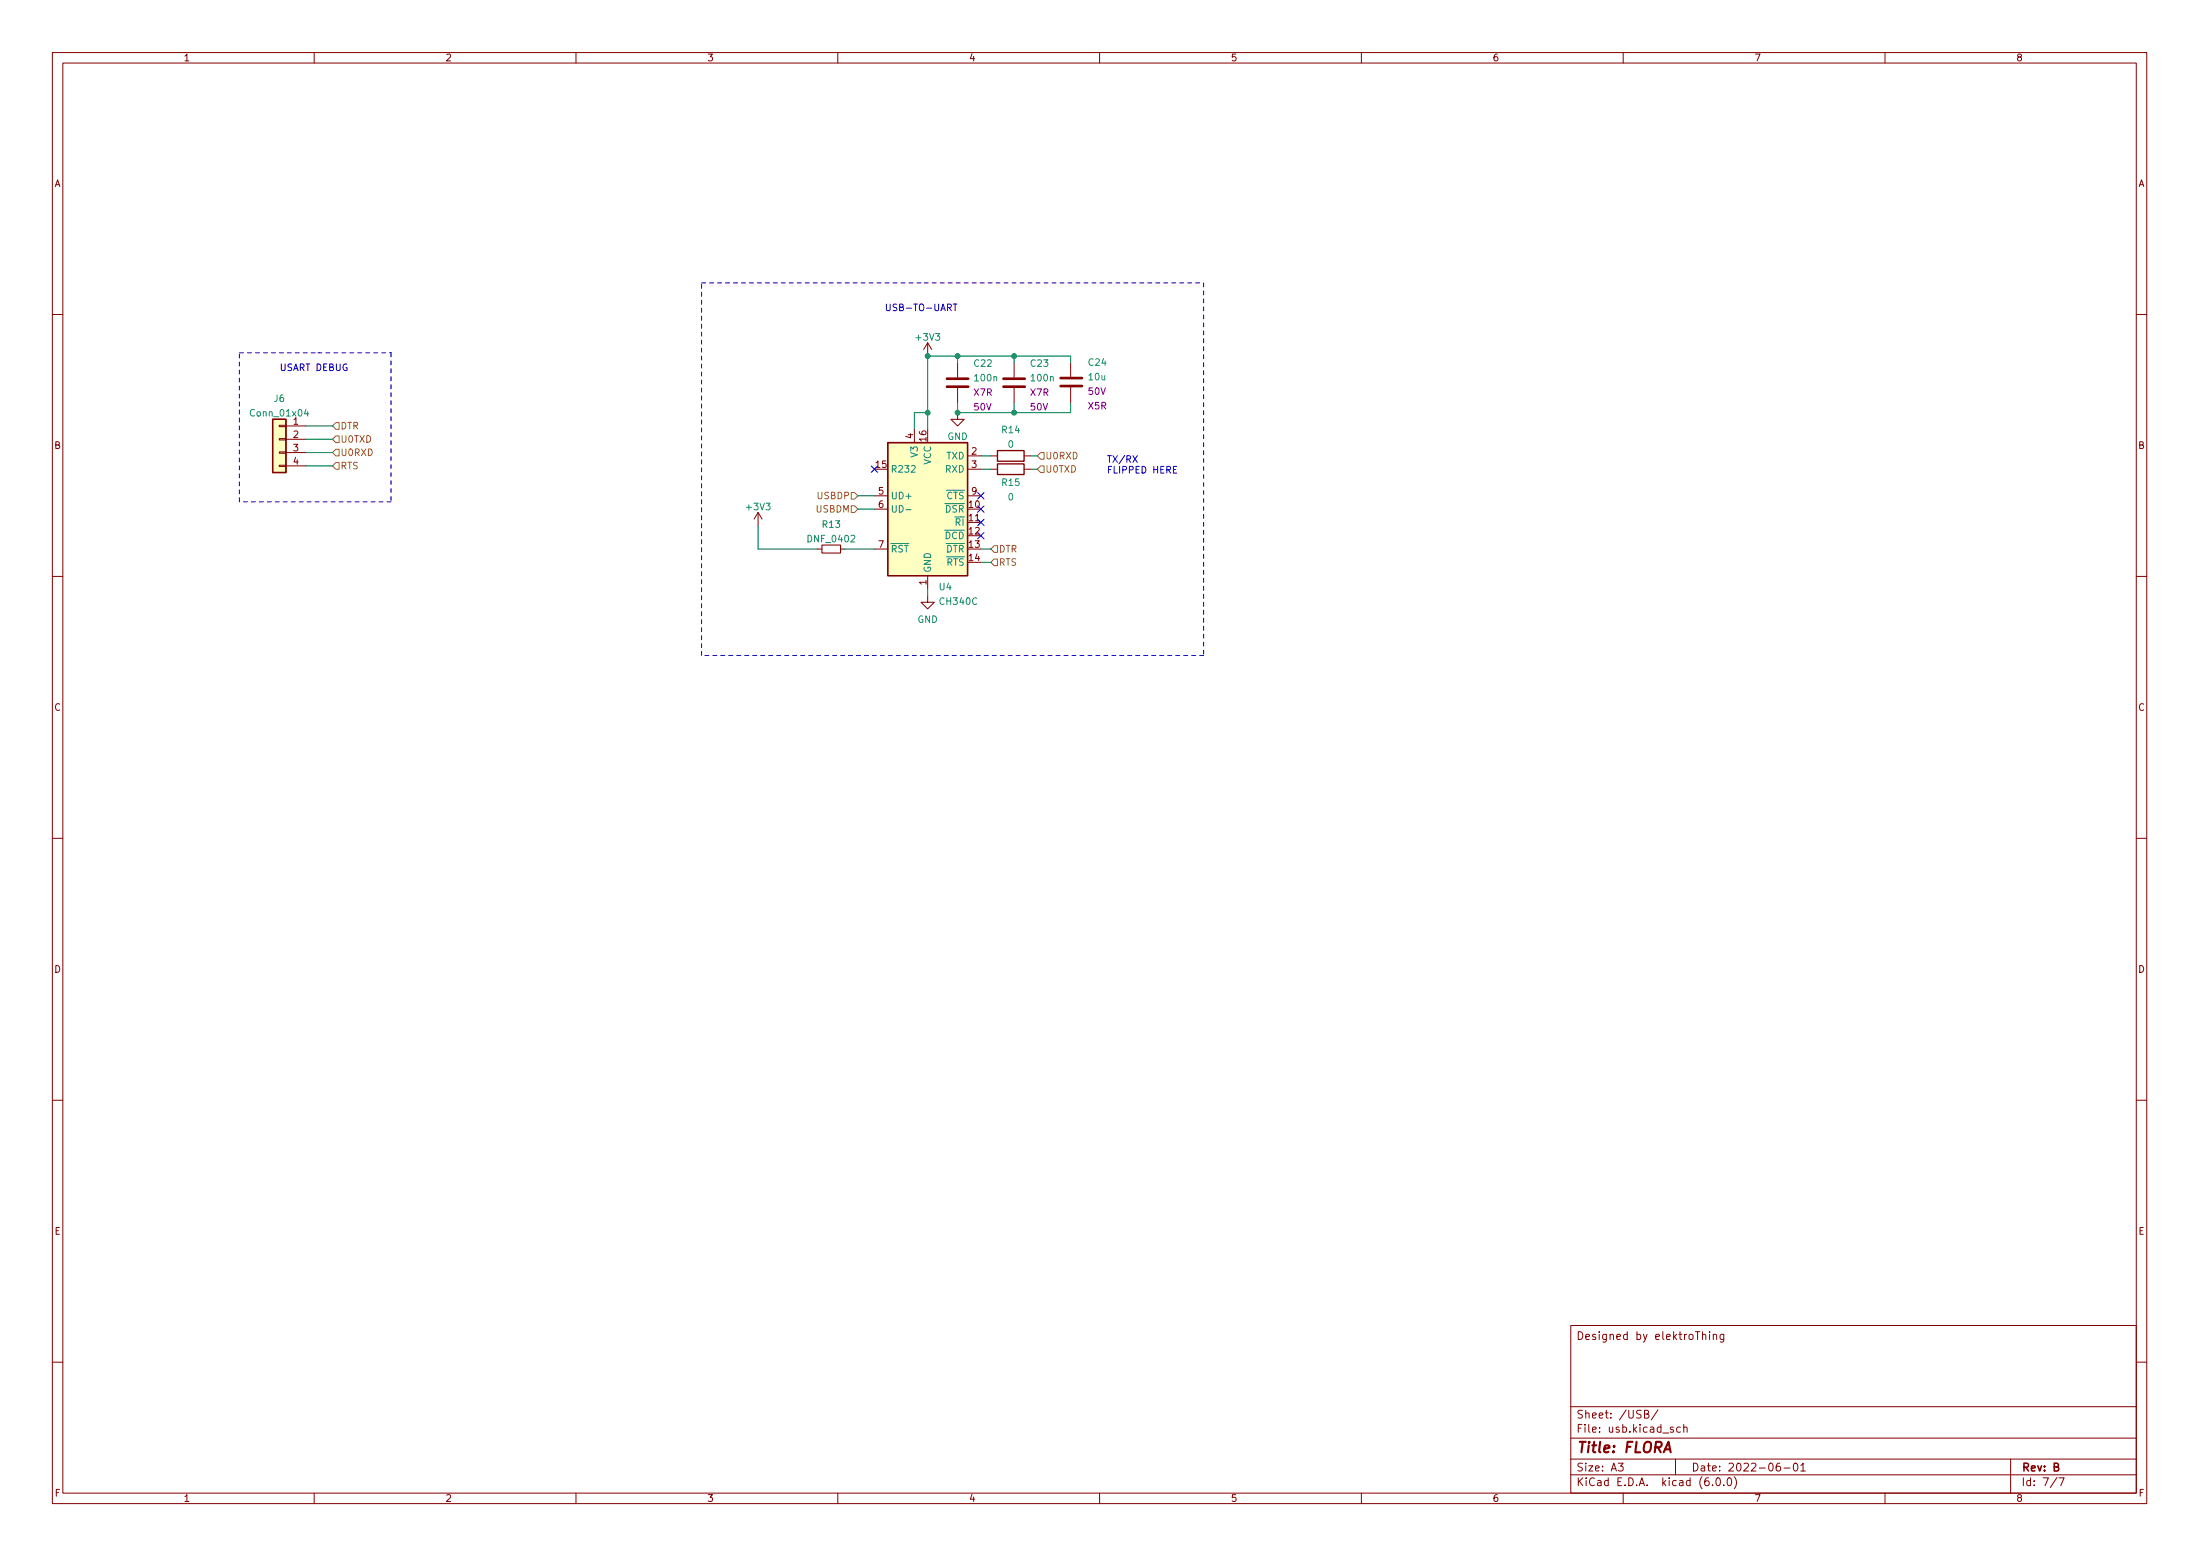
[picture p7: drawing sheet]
<svg xmlns="http://www.w3.org/2000/svg" width="420mm" height="297mm" viewBox="0 0 420 297" stroke-linecap="round" stroke-linejoin="round" font-family="sans-serif">
<g fill="none" stroke="#840000" stroke-width=".19">
<path d="M10 10h400v277h-400zM12 12h396v273h-396zM60 10v2M110 10v2M160 10v2M210 10v2M260 10v2M310 10v2M360 10v2M10 60h2M177.2 65.4l-.8 1.3M177.2 65.4v2.6"/>
<path d="M177.2 65.4l.7 1.3M182.9 78.8v1.2h-1.3l1.3 1.3 1.2-1.3h-1.2M182.9 69.3v2.7M182.9 74.1v2.8M193.7 69.3v2.7M193.7 74.1v2.8M204.5 69.3v2.7M204.5 73.9v3M408 60h2M53.3 88.8h1.3v.3h-1.3zM53.3 86.3h1.3v.2h-1.3zM53.3 83.7h1.3v.3h-1.3z"/>
<path d="M53.3 81.2h1.3v.2h-1.3zM54.6 81.3h3.8M54.6 83.9h3.8M54.6 86.4h3.8M54.6 88.9h3.8M144.8 97.8l-.8 1.3M144.8 97.8v2.6M144.8 97.8l.7 1.3M167 94.7h2.5M167 97.2h2.5M174.6 82v2.5M184.8 99.7h2.5"/>
<path d="M184.8 87h2.5M184.8 89.6h2.5M184.8 94.7h2.5M189.2 87h1.3M189.2 89.6h1.3M195.6 87h1.2M195.6 89.6h1.2M10 110h2M156.2 104.8h.8M160.5 104.8h.8M167 104.8h2.5M177.2 113.7v1.3h1.2l-1.2 1.2-1.3-1.2h1.3"/>
<path d="M177.2 109.9v2.5M408 110h2M10 160h2M408 160h2M10 210h2M408 210h2M300 253h108v32h-108zM325.1 254.9l.3-.2 .3 .1 .1 .9M326.5 254.2v.2M326.5 254.7v1M327.2 254.9l.2-.2 .4 .1 .1 .9M327.2 254.7v1"/>
<path d="M329.2 254.7v1.2l-.3 .3-.3-.1M329.2 254.8l-.4-.1-.3 .3 .1 .6h.6M10 260h2M300 278.5h108M300 274.5h108M300 268.5h108M309.1 279.3h.9l-.5 .6 .4 .1v.7l-.2 .1-.6-.1M314.1 269.9h.6l.2-.3-.2-.3-.6-.1v1.5h.5l.3-.3a.39 .39 0 0 0-.3-.5M316.6 269.1l-1.2 2M319.6 272.5l-.4-.1-.2 .2 .1 .2 .5 .2v.3h-.6M320 278.5v3M320.9 272.5l-.4-.1-.3 .3 .1 .6h.6"/>
<path d="M321.6 272.6l.2-.2 .3 .1 .1 .9M321.6 271.9v1.5M339.9 279.3a.6 .6 0 0 0-.7 .7v.5l.2 .2 .4 .1 .2-.1 .1-.5-.2-.2-.4-.1-.3 .3M342.7 279.4l.2-.1a.8 .8 0 0 1 .5 .8 .8 .8 0 0 1-.5 .7 1 1 0 0 1-.2-1.4zM343.9 279.7l.5-.4v1.5M384 278.5v6.5M408 260h2M60 285v2M110 285v2M160 285v2M210 285v2M260 285v2"/>
<path d="M300 281.5h108M310 285v2M327.1 283.5v.1M327.9 282.2l.2-.1a.8 .8 0 0 1 .5 .8 .8 .8 0 0 1-.5 .7 1 1 0 0 1-.2-1.4zM329.2 283.5v.1M330.1 282.2l.1-.1a.8 .8 0 0 1 .5 .8 .8 .8 0 0 1-.5 .7 1 1 0 0 1-.1-1.4zM331.2 281.9a1.72 1.72 0 0 1 0 2.3M340.7 280.2h1.2M343.9 280.8h.9M360 285v2M392.9 282l-1.3 2M393.2 282.1h1l-.6 1.5"/>
</g>
<path d="M317.7 277.2l1-2 .4 2M318 276.7h1" fill="none" stroke="#840000" stroke-width=".4"/>
<path d="M157 104h3.5v1.6h-3.5z" fill="none" stroke="#840000" stroke-width=".2"/>
<g fill="#ffffc2" stroke="#ffffc2" stroke-width=".19">
<path d="M169.5 84.5h15.3v25.4h-15.3z"/>
<path d="M52.1 80h2.5v10.2h-2.5z"/>
</g>
<path d="M52.1 80h2.5v10.2h-2.5zM169.5 84.5h15.3v25.4h-15.3zM190.5 86h5.1v2h-5.1zM190.5 88.6h5.1v2h-5.1z" fill="none" stroke="#840000" stroke-width=".25"/>
<path d="M58.5 78.1l-.4 .9h.8M58.8 78.6v.8M173 97.3h1" fill="none" stroke="#008484" stroke-width=".19"/>
<path d="M180.8 73.8h4.1M180.8 72.3h4.1M191.6 73.8h4.1M191.6 72.3h4.1M202.6 73.7h4M202.6 72.2h4" fill="none" stroke="#840000" stroke-width=".51"/>
<path d="M64.1 85.8h.7v1.2h-.7l-.6-.6zM64.1 83.2h.7v1.3h-.7l-.6-.6zM64.1 88.3h.7v1.3h-.7l-.6-.7zM64.1 80.7h.7v1.3h-.7l-.6-.7zM162.6 94h.6l.6 .7-.6 .6h-.6zM162.6 96.6h.6l.6 .6-.6 .6h-.6zM198.8 86.4h.6v1.3h-.6l-.7-.7zM198.8 88.9h.6v1.3h-.6l-.7-.6zM189.2 104.8l.7-.6h.6v1.2h-.6zM189.9 106.7h.6v1.3h-.6l-.7-.6z" fill="none" stroke="#848400" stroke-width=".19"/>
<path d="M181 58.7h.6l.1-.2-.1-.3-.6-.2v1.3M181.3 58.7l.4 .6M182 58h.8M182.4 58v1.3M216.4 87l.8 1.3M217.2 87l-.8 1.3M224.7 89h-.6v1.3h.6" fill="none" stroke="#0000c2" stroke-width=".19"/>
<path d="M134 54h42.5M176.5 54h53.4M229.9 54v71.1M45.7 67.3h15.3M60.7 67.3h14M74.7 67.3v28.5M45.7 95.8v-28.5M74.7 95.8h-29M134 125.1v-71.1M229.9 125.1h-95.9" fill="none" stroke="#0000c2" stroke-width=".19" stroke-dasharray=".8 .8"/>
<g fill="none" stroke="#008400" stroke-width=".19">
<path d="M177.2 78.8h-2.6v3.2M182.9 76.9v1.9h21.6v-1.9M182.9 68v1.3M193.7 68v1.3M193.7 76.9v1.9M204.5 69.3v-1.3h-27.3v14M58.4 83.9h5.1M58.4 81.3h5.1M58.4 86.4h5.1M58.4 88.9h5.1M163.8 94.7h3.2M163.8 97.2h3.2"/>
<path d="M187.3 89.6h1.9M187.3 87h1.9M196.8 89.6h1.3M196.8 87h1.3M144.8 100.4v4.4h11.4M161.3 104.8h5.7M177.2 112.4v1.3M187.3 104.8h1.9M187.3 107.4h1.9"/>
</g>
<path d="M166.4 89l1.2 1.2M167.6 89l-1.2 1.2M186.7 94l1.2 1.3M186.7 99.1l1.2 1.2M186.7 96.6l1.2 1.2M187.9 94l-1.2 1.3M187.9 99.1l-1.2 1.2M187.9 96.6l-1.2 1.2M186.7 101.7l1.2 1.2M187.9 101.7l-1.2 1.2" fill="none" stroke="#000084" stroke-width=".19"/>
<g fill="#008400" stroke="#008400" stroke-width=".19">
<circle cx="182.9" cy="68" r=".46"/>
<circle cx="182.9" cy="78.8" r=".46"/>
<circle cx="177.2" cy="78.8" r=".46"/>
<circle cx="177.2" cy="68" r=".46"/>
<circle cx="193.7" cy="78.8" r=".46"/>
<circle cx="193.7" cy="68" r=".46"/>
</g>
<text font-size="2.8" fill="#840000" x="301" y="277.3">Title: FLORA</text>
<g font-size="2.1" fill="#840000">
<text x="301" y="255.8">Designed by elektroThing</text>
<text x="301" y="273.5">File: usb.kicad_sch</text>
<text x="301" y="270.8">Sheet: /USB/</text>
<text x="301" y="280.9">Size: A3</text>
<text x="323" y="280.9">Date: 2022-06-01</text>
<text x="386" y="280.9">Rev: B</text>
<text x="301" y="283.7">KiCad E.D.A. kicad (6.0.0)</text>
<text x="386" y="283.7">Id: 7/7</text>
</g>
<g font-size="1.8" fill="#840000">
<text x="35" y="11.7">1</text>
<text x="85" y="11.7">2</text>
<text x="135" y="11.7">3</text>
<text x="185" y="11.7">4</text>
<text x="235" y="11.7">5</text>
<text x="285" y="11.7">6</text>
<text x="335" y="11.7">7</text>
<text x="385" y="11.7">8</text>
<text x="10.3" y="35.7">A</text>
<text x="408.3" y="35.7">A</text>
<text x="56" y="81.1">1</text>
<text x="56" y="83.6">2</text>
<text x="174.4" y="83.7" transform="rotate(-90 174.4 83.7)">4</text>
<text x="10.3" y="85.7">B</text>
<text x="56" y="86.1">3</text>
<text x="56" y="88.7">4</text>
<text x="167.3" y="89.3">15</text>
<text x="176.9" y="84.2" transform="rotate(-90 176.9 84.2)">16</text>
<text x="185.6" y="86.8">2</text>
<text x="185.6" y="89.3">3</text>
<text x="408.3" y="85.7">B</text>
<text x="167.8" y="94.4">5</text>
<text x="185.6" y="94.4">9</text>
<text x="167.8" y="96.9">6</text>
<text x="185.1" y="96.9">10</text>
<text x="185.1" y="99.5">11</text>
<text x="167.8" y="104.6">7</text>
<text x="185.1" y="102">12</text>
<text x="185.1" y="104.6">13</text>
<text x="185.1" y="107.1">14</text>
<text x="176.9" y="111.7" transform="rotate(-90 176.9 111.7)">1</text>
<text x="10.3" y="135.7">C</text>
<text x="408.3" y="135.7">C</text>
<text x="10.3" y="185.7">D</text>
<text x="408.3" y="185.7">D</text>
<text x="10.4" y="235.7">E</text>
<text x="408.4" y="235.7">E</text>
<text x="10.4" y="285.7">F</text>
<text x="35" y="286.7">1</text>
<text x="85" y="286.7">2</text>
<text x="135" y="286.7">3</text>
<text x="185" y="286.7">4</text>
<text x="235" y="286.7">5</text>
<text x="285" y="286.7">6</text>
<text x="335" y="286.7">7</text>
<text x="385" y="286.7">8</text>
<text x="408.4" y="285.7">F</text>
</g>
<g font-size="1.8" fill="#0000c2">
<text x="168.9" y="59.4">USB-TO-UART</text>
<text x="53.3" y="70.8">USART DEBUG</text>
<text x="211.3" y="88.3">TX/RX</text>
<text x="211.3" y="90.4">FLIPPED HERE</text>
</g>
<g font-size="1.8" fill="#008484">
<text x="175.1" y="65">+3V3</text>
<text x="186.1" y="70">C22</text>
<text x="196.9" y="70">C23</text>
<text x="207.9" y="69.8">C24</text>
<text x="52.4" y="76.7">J6</text>
<text x="186.3" y="72.8">100n</text>
<text x="197" y="72.8">100n</text>
<text x="208" y="72.6">10u</text>
<text x="48.1" y="79.5">Conn_01x04</text>
<text x="180.9" y="84">GND</text>
<text x="191.4" y="82.7">R14</text>
<text x="175.3" y="87.2" transform="rotate(-90 175.3 87.2)">V3</text>
<text x="177.8" y="88.7" transform="rotate(-90 177.8 88.7)">VCC</text>
<text x="180.7" y="87.7">TXD</text>
<text x="192.5" y="85.5">0</text>
<text x="170.1" y="90.2">R232</text>
<text x="170.1" y="95.3">UD+</text>
<text x="179.4" y="95.3">~{CTS}</text>
<text x="180.5" y="90.2">RXD</text>
<text x="191.4" y="92.7">R15</text>
<text x="192.5" y="95.5">0</text>
<text x="142.7" y="97.4">+3V3</text>
<text x="157.1" y="100.7">R13</text>
<text x="170.1" y="97.8">UD-</text>
<text x="179.2" y="97.8">~{DSR}</text>
<text x="181.1" y="100.4">~{RI}</text>
<text x="154.5" y="103.5">DNF_0402</text>
<text x="170.1" y="105.4">~{RST}</text>
<text x="179.1" y="102.9">~{DCD}</text>
<text x="179.3" y="105.4">~{DTR}</text>
<text x="179.4" y="108">~{RTS}</text>
<text x="177.8" y="109.4" transform="rotate(-90 177.8 109.4)">GND</text>
<text x="179.4" y="112.7">U4</text>
<text x="175.2" y="118.9">GND</text>
<text x="179.6" y="115.5">CH340C</text>
</g>
<g font-size="1.8" fill="#840084">
<text x="186" y="75.6">X7R</text>
<text x="196.8" y="75.6">X7R</text>
<text x="207.9" y="75.4">50V</text>
<text x="186.1" y="78.3">50V</text>
<text x="196.9" y="78.3">50V</text>
<text x="207.8" y="78.1">X5R</text>
</g>
<g font-size="1.8" fill="#848400">
<text x="65" y="82">DTR</text>
<text x="65" y="87">U0RXD</text>
<text x="65" y="84.5">U0TXD</text>
<text x="65" y="89.6">RTS</text>
<text x="199.6" y="87.7">U0RXD</text>
<text x="156.2" y="95.3">USBDP</text>
<text x="199.6" y="90.2">U0TXD</text>
<text x="155.9" y="97.8">USBDM</text>
<text x="190.7" y="105.4">DTR</text>
<text x="190.7" y="108">RTS</text>
</g>
</svg>
